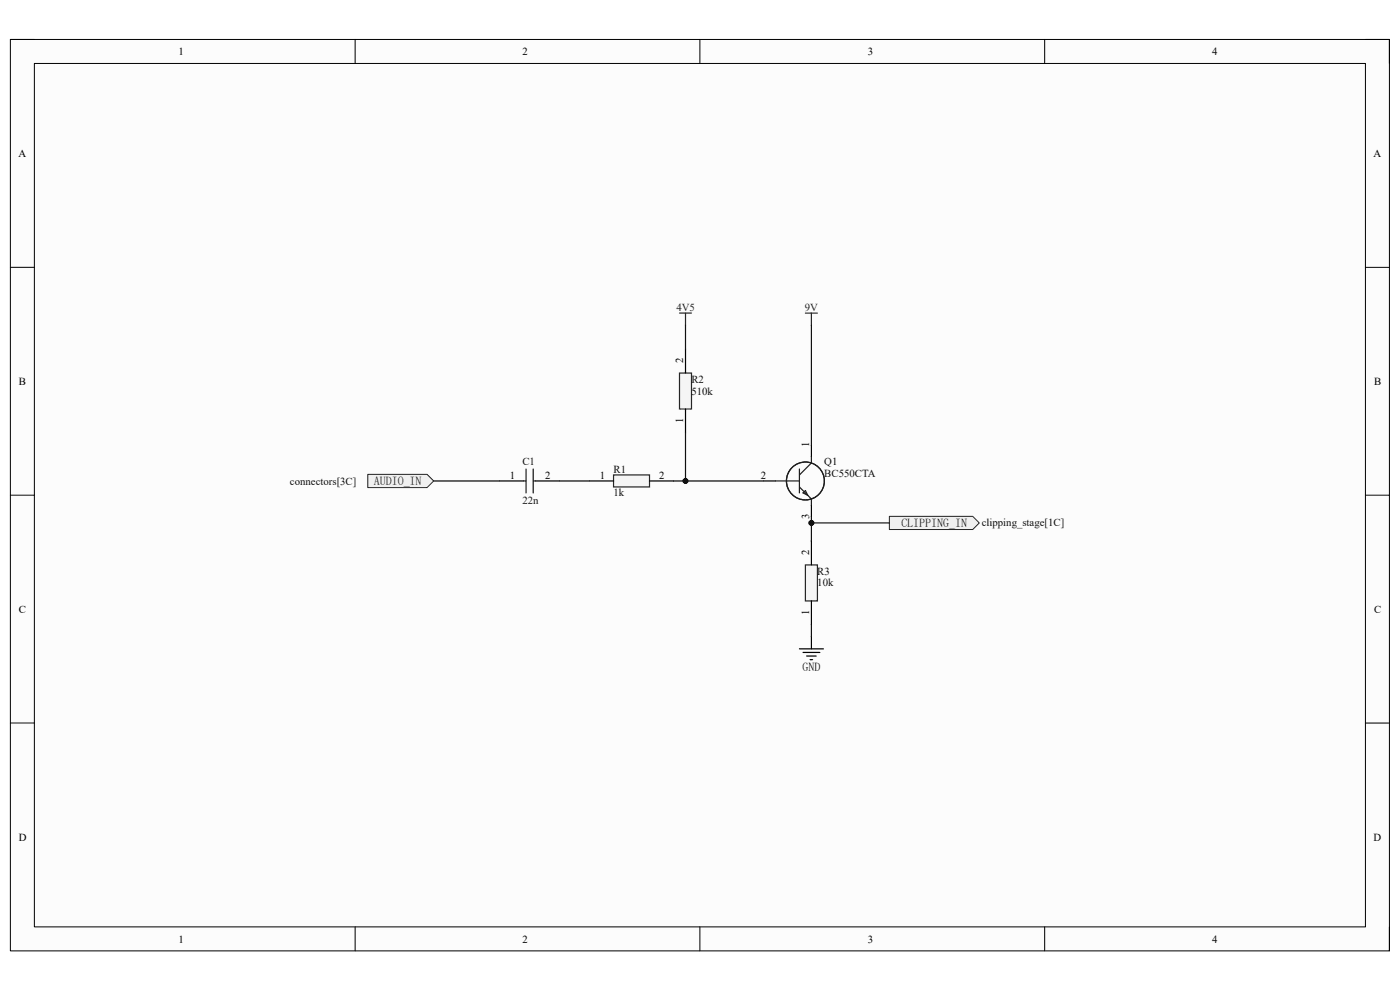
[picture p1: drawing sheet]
<svg xmlns="http://www.w3.org/2000/svg" width="297mm" height="210mm" viewBox="0 0 297 210" stroke-linecap="round" stroke-linejoin="round" font-family="sans-serif">
<path d="M2.2 8.4h292.6v193.3h-292.6z" fill-rule="evenodd" fill="#fcfcfc"/>
<path d="M2.2 8.4h292.6v193.3h-292.6z" fill="none" stroke="#000" stroke-width=".21"/>
<path d="M7.3 13.5h282.4v183.1h-282.4z" fill-rule="evenodd" fill="#fcfcfc"/>
<g fill="none" stroke="#000" stroke-width=".21">
<path d="M2.2 8.4h5.1M7.3 13.5h282.4v183.1h-282.4zM75.3 8.4v5.1M148.5 8.4v5.1M221.6 8.4v5.1M289.7 8.4h5.1v5.1M2.2 56.7h5.1M289.7 56.7h5.1M2.2 105h5.1M289.7 105.1h5.1M2.2 153.4h5.1M289.7 153.4h5.1"/>
<path d="M75.3 196.6v5.1M148.5 196.6v5.1M221.6 196.6v5.1M294.8 196.6v5.1"/>
</g>
<path d="M78 100.6h12.6l1.4 1.4-1.4 1.4h-12.6z" fill-rule="evenodd" fill="#f0f0f0"/>
<path d="M78 100.6h12.6l1.4 1.4-1.4 1.4h-12.6z" fill="none" stroke="#262626" stroke-width=".21"/>
<path d="M169.6 137.6h5.1M170.4 138.4h3.5M171.1 139.2h2.1M171.9 139.9h.5M172.1 135.1v2.5" fill="none" stroke="#000" stroke-width=".25"/>
<path d="M188.7 109.5h17.7l1.4 1.4-1.4 1.4h-17.7z" fill-rule="evenodd" fill="#f0f0f0"/>
<path d="M188.7 109.5h17.7l1.4 1.4-1.4 1.4h-17.7z" fill="none" stroke="#262626" stroke-width=".21"/>
<path d="M106 102h5.1M113.6 102h5.1" fill="none" stroke="#000" stroke-width=".25"/>
<path d="M111.6 99.5v5.1M113.1 99.5v5.1M111.1 102h.5M113.1 102h.5" fill="none" stroke="#1c1c1c" stroke-width=".25"/>
<path d="M130.2 100.8h7.6v2.5h-7.6z" fill-rule="evenodd" fill="#f5f5f5"/>
<path d="M130.2 100.8h7.6v2.5h-7.6z" fill="none" stroke="#262626" stroke-width=".25"/>
<path d="M125.1 102h5.1M137.8 102h5.1" fill="none" stroke="#000" stroke-width=".25"/>
<path d="M144.2 79.1h2.5v7.7h-2.5z" fill-rule="evenodd" fill="#f5f5f5"/>
<path d="M144.2 79.1h2.5v7.7h-2.5z" fill="none" stroke="#262626" stroke-width=".25"/>
<path d="M145.4 74v5.1M145.4 86.8v5.1" fill="none" stroke="#000" stroke-width=".25"/>
<path d="M170.9 119.8h2.5v7.7h-2.5z" fill-rule="evenodd" fill="#f5f5f5"/>
<path d="M144.2 66.4h2.5M145.4 66.4v2.6M170.9 66.4h2.5M172.1 66.4v2.6M170.9 119.8h2.5v7.7h-2.5z" fill="none" stroke="#262626" stroke-width=".25"/>
<path d="M172.1 94.4v2.5M162 102h2.5M172.1 107.1v2.6M172.1 114.7v5.1M172.1 127.5v5.1" fill="none" stroke="#000" stroke-width=".25"/>
<g fill="none" stroke="#1c1c1c" stroke-width=".25">
<path d="M169.6 99.5v5.1M172.1 96.9v1.3l-2.5 2.6M164.5 102h5.1M169.6 103.3l2.5 2.5v1.3M170.4 104.6l.5-.5 .5 1z"/>
<circle cx="170.9" cy="102" r="4"/>
</g>
<path d="M172.1 69v25.4M118.7 102h6.4M172.1 109.7v5M172.1 132.6v2.5" fill="none" stroke="#0e0e0e" stroke-width=".25"/>
<circle cx="172.1" cy="110.9" r=".51" fill="#0e0e0e"/>
<circle cx="172.1" cy="110.9" r=".51" fill="none" stroke="#0e0e0e" stroke-width=".21"/>
<path d="M172.1 110.9h16.6" fill="none" stroke="#0e0e0e" stroke-width=".25"/>
<circle cx="172.1" cy="110.9" r=".51" fill="#0e0e0e"/>
<circle cx="172.1" cy="110.9" r=".51" fill="none" stroke="#0e0e0e" stroke-width=".21"/>
<path d="M142.9 102h19.1" fill="none" stroke="#0e0e0e" stroke-width=".25"/>
<circle cx="145.4" cy="102" r=".51" fill="#0e0e0e"/>
<circle cx="145.4" cy="102" r=".51" fill="none" stroke="#0e0e0e" stroke-width=".21"/>
<path d="M145.4 91.9v10.1" fill="none" stroke="#0e0e0e" stroke-width=".25"/>
<circle cx="145.4" cy="102" r=".51" fill="#0e0e0e"/>
<circle cx="145.4" cy="102" r=".51" fill="none" stroke="#0e0e0e" stroke-width=".21"/>
<path d="M145.4 69v5M92 102h14" fill="none" stroke="#0e0e0e" stroke-width=".25"/>
<g font-size="2.5" fill="#0e0e0e">
<text x="79.3" y="102.9">AUDIO_IN</text>
<text x="191.2" y="111.8">CLIPPING_IN</text>
</g>
<text font-size="2.5" x="170.3" y="142.4">GND</text>
<g font-size="2.3">
<text x="37.9" y="11.7">1</text>
<text x="110.9" y="11.7">2</text>
<text x="184.1" y="11.7">3</text>
<text x="257.1" y="11.7">4</text>
<text x="3.9" y="33.3">A</text>
<text x="291.4" y="33.3">A</text>
<text x="144.9" y="77.1" transform="rotate(-90 144.9 77.1)">2</text>
<text x="4" y="81.6">B</text>
<text x="291.5" y="81.6">B</text>
<text x="144.9" y="89.7" transform="rotate(-90 144.9 89.7)">1</text>
<text x="171.7" y="94.9" transform="rotate(-90 171.7 94.9)">1</text>
<text x="108.2" y="101.5">1</text>
<text x="115.7" y="101.5">2</text>
<text x="127.3" y="101.5">1</text>
<text x="139.8" y="101.5">2</text>
<text x="161.4" y="101.5">2</text>
<text x="171.7" y="110.1" transform="rotate(-90 171.7 110.1)">3</text>
<text x="171.7" y="117.8" transform="rotate(-90 171.7 117.8)">2</text>
<text x="4" y="130">C</text>
<text x="171.7" y="130.4" transform="rotate(-90 171.7 130.4)">1</text>
<text x="291.5" y="130">C</text>
<text x="4" y="178.3">D</text>
<text x="291.4" y="178.3">D</text>
<text x="37.9" y="199.9">1</text>
<text x="110.9" y="199.9">2</text>
<text x="184.1" y="199.9">3</text>
<text x="257.1" y="199.9">4</text>
</g>
<g font-size="2.3" fill="#262626">
<text x="143.5" y="65.9">4V5</text>
<text x="170.7" y="65.9">9V</text>
</g>
<g font-size="2.3" fill="#0e0e0e">
<text x="146.7" y="81.2">R2</text>
<text x="146.7" y="83.7">510k</text>
<text x="110.8" y="98.7">C1</text>
<text x="130.2" y="100.2">R1</text>
<text x="174.9" y="98.7">Q1</text>
<text x="174.9" y="101.3">BC550CTA</text>
<text x="61.5" y="102.8">connectors[3C]</text>
<text x="110.8" y="106.8">22n</text>
<text x="130.2" y="105.3">1k</text>
<text x="208.3" y="111.7">clipping_stage[1C]</text>
<text x="173.4" y="121.9">R3</text>
<text x="173.4" y="124.4">10k</text>
</g>
</svg>
